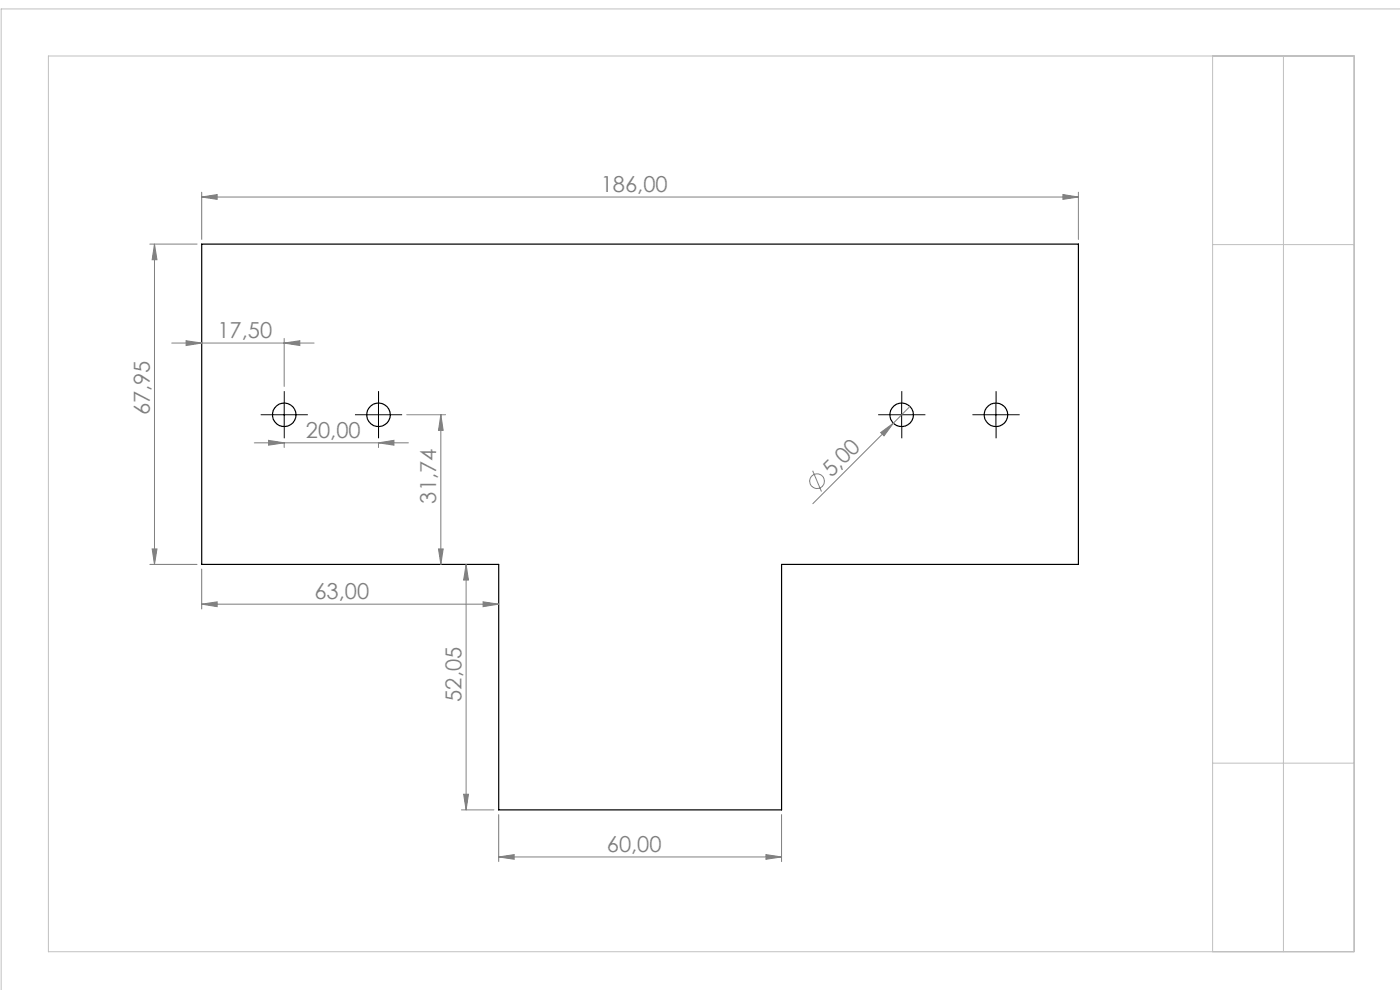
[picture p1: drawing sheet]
<svg xmlns="http://www.w3.org/2000/svg" width="297mm" height="210mm" viewBox="0 0 297 210" stroke-linecap="round" stroke-linejoin="round" font-family="sans-serif">
<g fill="none" stroke="#000" stroke-width=".25">
<path d="M42.8 51.8h186v67.9h-63v52.1h-60v-52.1h-63z"/>
<circle cx="60.3" cy="88" r="2.5"/>
<circle cx="80.3" cy="88" r="2.5"/>
<circle cx="191.3" cy="88" r="2.5"/>
<circle cx="211.3" cy="88" r="2.5"/>
</g>
<g fill="none" stroke="#808080" stroke-width=".21">
<path d="M31.8 51.8h10M32.8 51.8v67.9M32.8 51.8l.5 3.3h-1zM42.8 41.8l3.3-.5v1zM42.8 40.8v10M42.8 41.8h186M225.5 41.3l3.3 .5-3.3 .5zM228.8 40.8v10M36.4 72.8h30.2M39.5 72.3l3.3 .5-3.3 .5zM60.3 72.8l3.3-.5v1zM60.3 71.8v10.2"/>
<path d="M53.9 93.9h32.7M57 93.4l3.3 .5-3.3 .5zM60.3 94v.9M80.3 93.9l3.3-.5v1zM80.3 94v.9M86.3 88h8.2M93.5 88l.5 3.3h-1zM93.5 88v31.7M172.4 99.9l1.9 4.4M186.8 91.7l2.7-1.9-2 2.7zM189.5 89.8l-17.1 17M193 86.2l-3.5 3.6"/>
<path d="M31.8 119.7h10M32.3 116.4h1l-.5 3.3zM93 116.4h1l-.5 3.3zM98.9 119.7l.5 3.3h-1zM98.9 119.7v52.1M42.8 128.2l3.3-.5v1zM42.8 120.7v8.5M42.8 128.2h63M102.5 127.7l3.3 .5-3.3 .5zM97.9 171.8h6.9M98.4 168.5h1l-.5 3.3zM105.8 172.8v10"/>
<path d="M165.8 172.8v10M105.8 181.8l3.3-.5v1zM105.8 181.8h60M162.5 181.3l3.3 .5-3.3 .5z"/>
<circle cx="173.3" cy="102.1" r="1.56"/>
</g>
<g fill="none" stroke="#000" stroke-width=".21" stroke-dasharray="15.2 1.3 1.3 1.3" stroke-linecap="butt">
<path d="M57.8 88h-2.5M60.3 85.5v-2.5M60.3 90.5v2.5M62.8 88h2.5M77.8 88h-2.5M80.3 85.5v-2.5M80.3 90.5v2.5M82.8 88h2.5M188.8 88h-2.5M191.3 85.5v-2.5M191.3 90.5v2.5M193.8 88h2.5"/>
<path d="M208.8 88h-2.5M211.3 85.5v-2.5M211.3 90.5v2.5M213.8 88h2.5"/>
</g>
<path d="M57.8 88h5M60.3 85.5v5M77.8 88h5M80.3 85.5v5M188.8 88h5M191.3 85.5v5M208.8 88h5M211.3 85.5v5" fill="none" stroke="#000" stroke-width=".21"/>
<path d="M10.3 11.9h277v190h-277zM257.2 11.9v190M272.3 11.9v190M297.1 1.9h-296.9v208.2M257.2 51.9h30.1M257.2 161.9h30.1" fill="none" stroke="#c0c0c0" stroke-width=".21"/>
<g fill="#808080">
<path d="M186.8 91.7l2.7-1.9-2 2.7z"/>
<path d="M225.5 41.3l3.3 .5-3.3 .5zM42.8 41.8l3.3-.5v1zM60.3 72.8l3.3-.5v1zM39.5 72.3l3.3 .5-3.3 .5z"/>
<path d="M42.8 128.2l3.3-.5v1zM102.5 127.7l3.3 .5-3.3 .5zM57 93.4l3.3 .5-3.3 .5zM80.3 93.9l3.3-.5v1z"/>
<path d="M105.8 181.8l3.3-.5v1zM162.5 181.3l3.3 .5-3.3 .5z"/>
<path d="M32.8 51.8l.5 3.3h-1zM32.3 116.4h1l-.5 3.3zM98.9 119.7l.5 3.3h-1zM98.4 168.5h1l-.5 3.3zM93.5 88l.5 3.3h-1zM93 116.4h1l-.5 3.3z"/>
</g>
<g font-size="4.7" fill="#808080">
<text x="127.4" y="40.7">186,00</text>
<text x="46.1" y="71.8">17,50</text>
<text x="31.8" y="88.1" transform="rotate(-90 31.8 88.1)">67,95</text>
<text x="64.9" y="92.9">20,00</text>
<text x="176.4" y="101.4" transform="rotate(-45 176.4 101.4)">5,00</text>
<text x="92.5" y="106.8" transform="rotate(-90 92.5 106.8)">31,74</text>
<text x="66.7" y="127.1">63,00</text>
<text x="97.9" y="148.9" transform="rotate(-90 97.9 148.9)">52,05</text>
<text x="128.7" y="180.7">60,00</text>
</g>
</svg>
